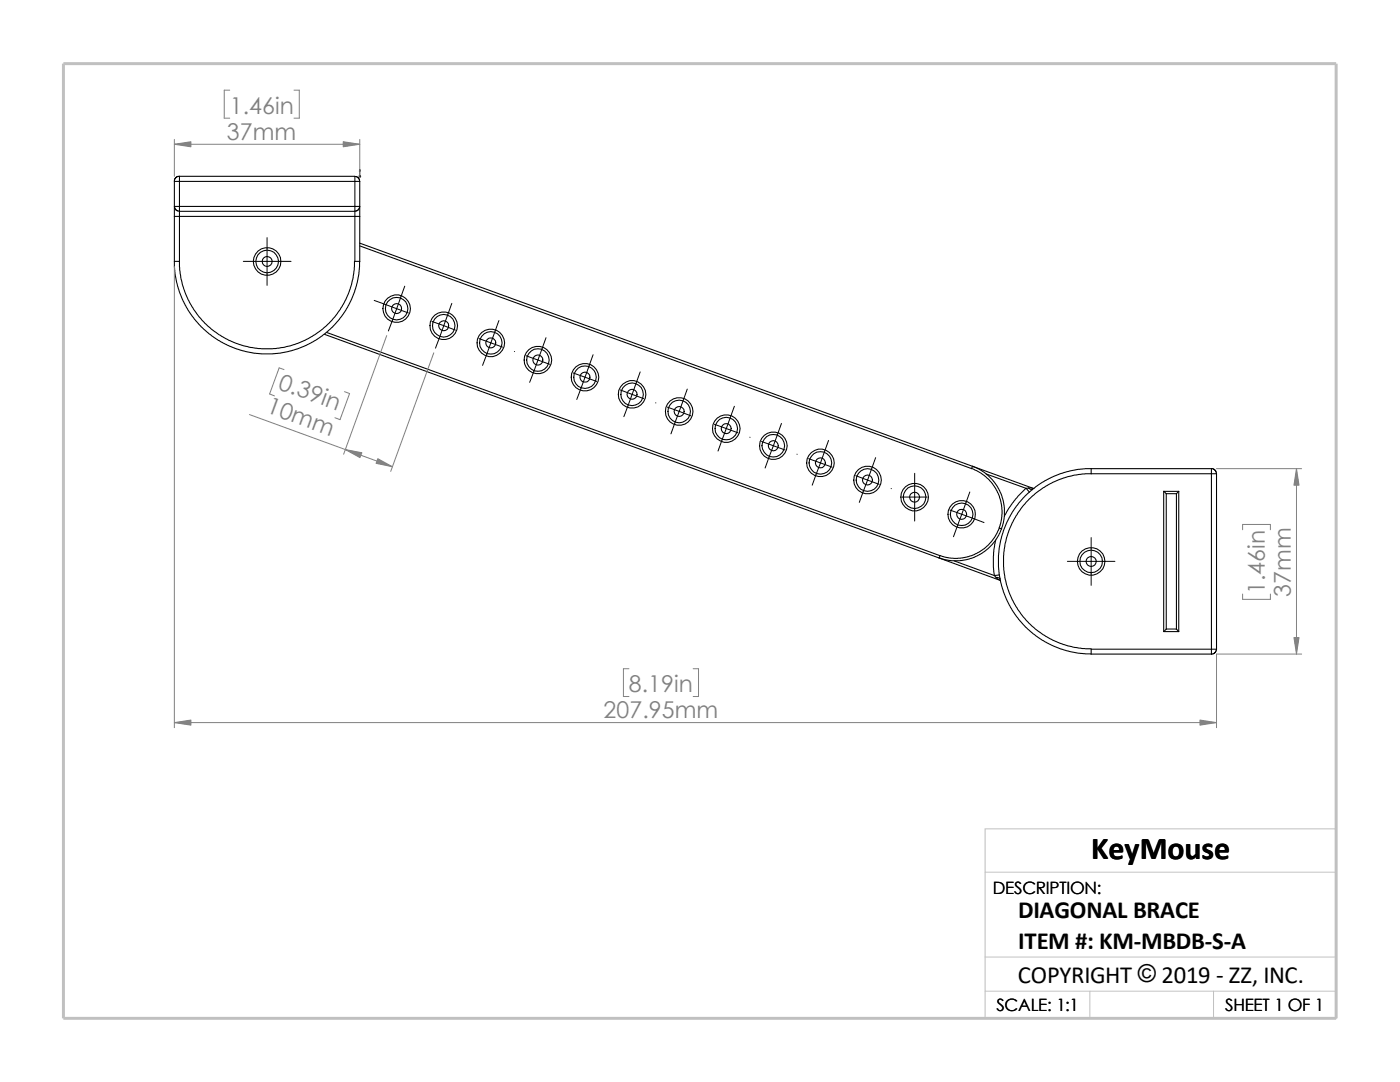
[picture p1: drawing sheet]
<svg xmlns="http://www.w3.org/2000/svg" width="279mm" height="216mm" viewBox="0 0 279 216" stroke-linecap="round" stroke-linejoin="round" font-family="sans-serif">
<path d="M196.6 174h70.1M196.6 191h70.1M196.6 197.8h70.1M217.5 197.8v5.4M242.2 197.8v5.4M26.8 203.2h239.9v-37.8h-70.1v37.8" fill="none" stroke="#c0c0c0" stroke-width=".2"/>
<path d="M12.7 12.7h254v190.5h-254z" fill="none" stroke="#c0c0c0" stroke-width=".59"/>
<g fill="none" stroke="#000" stroke-width=".21">
<path d="M34.8 36.2v5M34.8 36.2h1M35.8 35.2h35v1M35.8 36.2v5M35.8 36.2h35M35.8 35.2v1M35.8 35.2l-.6 .1-.4 .5v.4M70.8 36.2h1M70.8 35.2l.7 .2 .3 .8M70.8 36.2v5M71.8 36.2v5M34.8 41.2v2"/>
<path d="M34.8 52.2l.1 2.4 .4 1.8 1.1 3.2 1.6 3 2.2 2.6 2 1.8 3.2 1.9 2.9 1.1 3.9 .6 3.6-.1 3.5-.9 1.9-.7 1.8-1 1.9-1.3 1.5-1.4 2.1-2.6 1.7-3 1.1-3.2 .3-1.8 .2-2.4M34.8 43.2v9M34.8 41.2h1M34.8 43.2h1M34.8 52.2h1M34.8 41.2l.3 .6 .7 .4M35.8 52.2l.3 3.1 .3 1.5 .7 2 1.5 2.9 2.3 2.8 2.8 2.3 1.9 1.1 3 1.1 3.6 .6 3.4-.1 2.4-.5 1.4-.5 1.6-.6 1.8-1.1 2.9-2.3 2.2-2.8 1.5-2.9 .7-2 .4-1.5 .2-3.1M35.8 43.2v9M35.8 42.2h35M35.8 41.2h35M35.8 43.2h35M35.8 41.2v1"/>
<path d="M35.8 42.2v1M70.8 41.2h1M70.8 43.2h1M70.8 43.2v9h1M70.8 41.2v1M70.8 42.2v1M71.8 49.1l122.1 44.4M71.8 48.5l122.3 44.5M71.8 43.2v9M71.8 41.2l-.4 .8-.6 .1M71.8 41.2v2M64.8 66.7l122.6 44.6"/>
<path d="M65.2 66.3l122.4 44.6M193.9 93.5l1.7 .8 1.1 .8 1.4 1.4 .8 1.4 .7 1.8 .3 1.5v1.9l-.3 1.7a.36 .36 0 0 0-.2 .4 .36 .36 0 0 0 .4 .3h.1l-.6 1.3-1.2 1.8-1.4 1.3-2.2 1.3-1.6 .5-1.3 .2-2.1-.1-2.1-.5M194.1 93l-.2 .5M194.1 93l1.3 .6 1.7 1.2 1.4 1.4 1.2 2.2 .5 1.6 .2 1.3v2.1l-.5 2.1M194.1 93l12.2 4.5-1-.1M196.8 94.6l8 2.9M204.8 97.4l-1.7 1.7-1 1.3-1.7 2.6M204.8 97.5l.6 .7M205.3 97.4l.4 .3h.4M205.3 97.4l-.5 .1M217.8 93.5v1M217.8 93.5l-2.5 .1-1.8 .4-3.3 1.1-2.9 1.6-2.7 2.2-1.7 2.1-1.9 3.1-1.1 3-.6 3.8 .1 3.6 .8 3.5 .8 1.9 1 1.8 1.3 1.9 1.3 1.5 2.7 2.2 2.9 1.6 3.3 1.1 1.8 .3 2.5 .2"/>
<path d="M217.8 94.5l-3.3 .3-1.4 .3-2.1 .7-2.8 1.5-2.8 2.3-2.3 2.8-1.1 1.9-1.1 3-.6 3.6 .1 3.4 .5 2.4 .4 1.4 .7 1.6 1.1 1.8 2.3 2.9 2.8 2.3 2.8 1.4 2.1 .8 1.4 .3 3.3 .3M217.8 93.5h24M217.8 94.5h24M232.2 98h3M232.2 98v28M232.2 98l.5 .5M232.7 98.5v27M232.7 98.5h2.1M234.8 98.5v27M235.2 98l-.4 .5M235.2 98v28M241.8 94.5v35"/>
<path d="M241.8 93.5l.3 .1 .4 .3 .3 .6M241.8 94.5h1M241.8 93.5v1M242.8 94.5v35M187.4 111.3l12.2 4.5-.8-.6M187.6 110.9l-.2 .4M190.5 111.9l8 3M198.5 114.9l.3 .3M198.7 107.8l-.5 3.2v2.2l.3 1.7M198.8 115.2l.5 .1 .3 .2M199.4 105.4l-.9 1.9-1.1 1.3-1 .9-2 1.2-1.5 .5-1.8 .2-1.7-.1-1.8-.4M199.5 114.7l-1 .2"/>
<path d="M232.2 126h3M232.7 125.5h2.1M232.7 125.5l-.5 .5M234.8 125.5l.4 .5M241.8 129.5h1M241.8 129.5h-24v1M241.8 129.5v1h-24M242.8 129.5l-.3 .7-.7 .4"/>
<circle cx="53.3" cy="52.2" r="2.75"/>
<circle cx="53.3" cy="52.2" r=".99"/>
<circle cx="53.3" cy="52.2" r="2.25"/>
<circle cx="79.1" cy="61.6" r=".99"/>
<circle cx="79.2" cy="61.6" r="2.74"/>
<circle cx="79.2" cy="61.6" r="2.24"/>
<circle cx="88.5" cy="65" r=".99"/>
<circle cx="88.6" cy="65" r="2.75"/>
<circle cx="88.6" cy="65" r="2.25"/>
<circle cx="97.9" cy="68.4" r=".99"/>
<circle cx="98" cy="68.4" r="2.74"/>
<circle cx="98" cy="68.4" r="2.25"/>
<circle cx="107.3" cy="71.8" r="1"/>
<circle cx="107.3" cy="71.8" r="2.74"/>
<circle cx="107.4" cy="71.9" r="2.25"/>
<circle cx="116.7" cy="75.3" r="1"/>
<circle cx="116.7" cy="75.3" r="2.74"/>
<circle cx="116.7" cy="75.3" r="2.24"/>
<circle cx="126.1" cy="78.7" r=".99"/>
<circle cx="126.1" cy="78.7" r="2.74"/>
<circle cx="126.1" cy="78.7" r="2.24"/>
<circle cx="135.5" cy="82.1" r=".99"/>
<circle cx="135.6" cy="82.1" r="2.75"/>
<circle cx="135.6" cy="82.1" r="2.25"/>
<circle cx="144.9" cy="85.5" r=".99"/>
<circle cx="144.9" cy="85.5" r="2.74"/>
<circle cx="145" cy="85.5" r="2.25"/>
<circle cx="154.3" cy="88.9" r="1"/>
<circle cx="154.3" cy="88.9" r="2.26"/>
<circle cx="154.3" cy="88.9" r="2.74"/>
<circle cx="163.7" cy="92.4" r="2.25"/>
<circle cx="163.7" cy="92.4" r="1"/>
<circle cx="163.7" cy="92.4" r="2.74"/>
<circle cx="173.1" cy="95.8" r="2.25"/>
<circle cx="173.1" cy="95.8" r=".99"/>
<circle cx="173.1" cy="95.8" r="2.75"/>
<circle cx="182.5" cy="99.2" r="2.26"/>
<circle cx="182.5" cy="99.2" r=".99"/>
<circle cx="182.5" cy="99.2" r="2.74"/>
<circle cx="191.9" cy="102.6" r="1"/>
<circle cx="191.9" cy="102.6" r="2.26"/>
<circle cx="191.9" cy="102.6" r="2.74"/>
<circle cx="217.8" cy="112" r="2.75"/>
<circle cx="217.8" cy="112" r="2.24"/>
<circle cx="217.8" cy="112" r="1"/>
</g>
<path d="M71.8 33.8l.1 .4h-.2z" fill="#00f" stroke="#00f" stroke-width=".2"/>
<path d="M71.7 35.2h.3M71.7 35.1l.3 .2M71.8 35.2h.1M71.8 33.8v1.5M71.9 35.1l-.3 .2" fill="none" stroke="#00f" stroke-width=".2"/>
<g fill="none" stroke="#000" stroke-width=".2">
<path d="M48.6 52.2h9.5M53.3 47.4v9.5M74.7 59.9l4.5 1.7M80.8 57.1l-1.6 4.5M79.2 61.6l-1.7 4.4M79.2 61.6l2.3 .8M86.2 64.1l2.4 .9M88.6 65l-1.7 4.5M88.6 65l2.3 .9M90.2 60.5l-1.6 4.5M95.6 67.6l2.4 .8M98 68.4l-1.7 4.5"/>
<path d="M98 68.4l2.3 .9M99.6 64l-1.6 4.4M102.7 70.1h.1M105 71l2.4 .8M107.4 71.8l-1.7 4.5M107.4 71.8l2.3 .9M109 67.4l-1.6 4.4M114.4 74.4l2.4 .9M116.8 75.3l-1.7 4.4M116.8 75.3l2.3 .8M118.4 70.8l-1.6 4.5M123.8 77.8l2.4 .9"/>
<path d="M126.2 78.7l-1.7 4.4M126.2 78.7l2.3 .8M127.8 74.2l-1.6 4.5M137.2 77.6l-1.6 4.5M130.9 80.4h.1M133.2 81.2l2.4 .9M135.6 82.1l-1.7 4.5M135.6 82.1l2.3 .9M142.6 84.7l2.3 .8M144.9 85.5l-1.6 4.5M144.9 85.5l2.4 .9M146.6 81.1l-1.7 4.4"/>
<path d="M149.6 87.2h.1M152 88.1l2.3 .8M154.3 88.9l-1.6 4.5M154.3 88.9l2.4 .9M156 84.5l-1.7 4.4M159 90.6h.1M161.4 91.5l2.3 .9M163.7 92.4l-1.6 4.4M163.7 92.4l2.4 .8M165.4 87.9l-1.7 4.5M170.8 94.9l2.3 .9M173.1 95.8l-1.6 4.4"/>
<path d="M173.1 95.8l2.4 .8M174.8 91.3l-1.7 4.5M177.8 97.5h.1M180 99.2h5M182.5 94.4v9.6M193.5 98.2l-1.6 4.4M189.6 101.8l2.3 .8M191.9 102.6l-1.6 4.5M191.9 102.6l4.5 1.7M213 112h9.5M217.8 107.3v9.5"/>
</g>
<g fill="none" stroke="#808080" stroke-width=".2">
<path d="M45.8 18h-1.1v5.6h1.1M58.7 18h1v5.6h-1M34.8 27.8v7.4M34.8 28.8h37M71.8 27.8v7.4M34.8 53.2v92M56.7 73.7l-1-.3-1.9 5.2 1 .4M68.7 78.1l1.1 .4-1.9 5.2-1.1-.3M77.2 67l-8.6 23.6M86.6 70.4l-8.6 23.7M49.8 82.7l28.5 10.4M242.8 93.5h17"/>
<path d="M258.7 93.5v37M248 105.7v-1.1h5.5v1.1M248 118.5v1.1h5.5v-1.1M125.5 133.4h-1.1v5.6h1.1M138.3 133.4h1.1v5.6h-1.1M259.8 130.5h-17v14.7M34.8 144.2h208"/>
</g>
<g fill="#808080" stroke="#808080" stroke-width=".2">
<path d="M34.8 28.8l3.3-.5v1z"/>
<path d="M68.5 28.3l3.3 .5-3.3 .5z"/>
<path d="M258.7 93.5l.5 3.3h-1z"/>
<path d="M258.2 127.2h1l-.5 3.3z"/>
<path d="M34.8 144.2l3.3-.5v1z"/>
<path d="M239.5 143.7l3.3 .5-3.3 .5z"/>
<path d="M68.9 89.7l3.3 .6-.4 1z"/>
<path d="M75.4 91.5l2.9 1.6-3.2-.6z"/>
</g>
<text font-size="6.4" x="217.8" y="171.4">KeyMouse</text>
<g font-size="4.9">
<text x="203.2" y="183.2">DIAGONAL BRACE</text>
<text x="203.2" y="189.3">ITEM #: KM-MBDB-S-A</text>
<text x="203.2" y="196.1">COPYRIGHT © 2019 - ZZ, INC.</text>
</g>
<g font-size="4.6" fill="#808080">
<text x="45.8" y="22.6">1.46in</text>
<text x="45.3" y="27.9">37mm</text>
<text x="55.3" y="77.6" transform="rotate(20 55.3 77.6)">0.39in</text>
<text x="53" y="82.3" transform="rotate(20 53 82.3)">10mm</text>
<text x="252.4" y="118.5" transform="rotate(-90 252.4 118.5)">1.46in</text>
<text x="257.6" y="119.1" transform="rotate(-90 257.6 119.1)">37mm</text>
<text x="120.4" y="143.3">207.95mm</text>
<text x="125.5" y="138">8.19in</text>
</g>
<g font-size="3.4">
<text x="198.2" y="178.5">DESCRIPTION:</text>
<text x="198.8" y="201.7">SCALE: 1:1</text>
<text x="244.5" y="201.7">SHEET 1 OF 1</text>
</g>
</svg>
